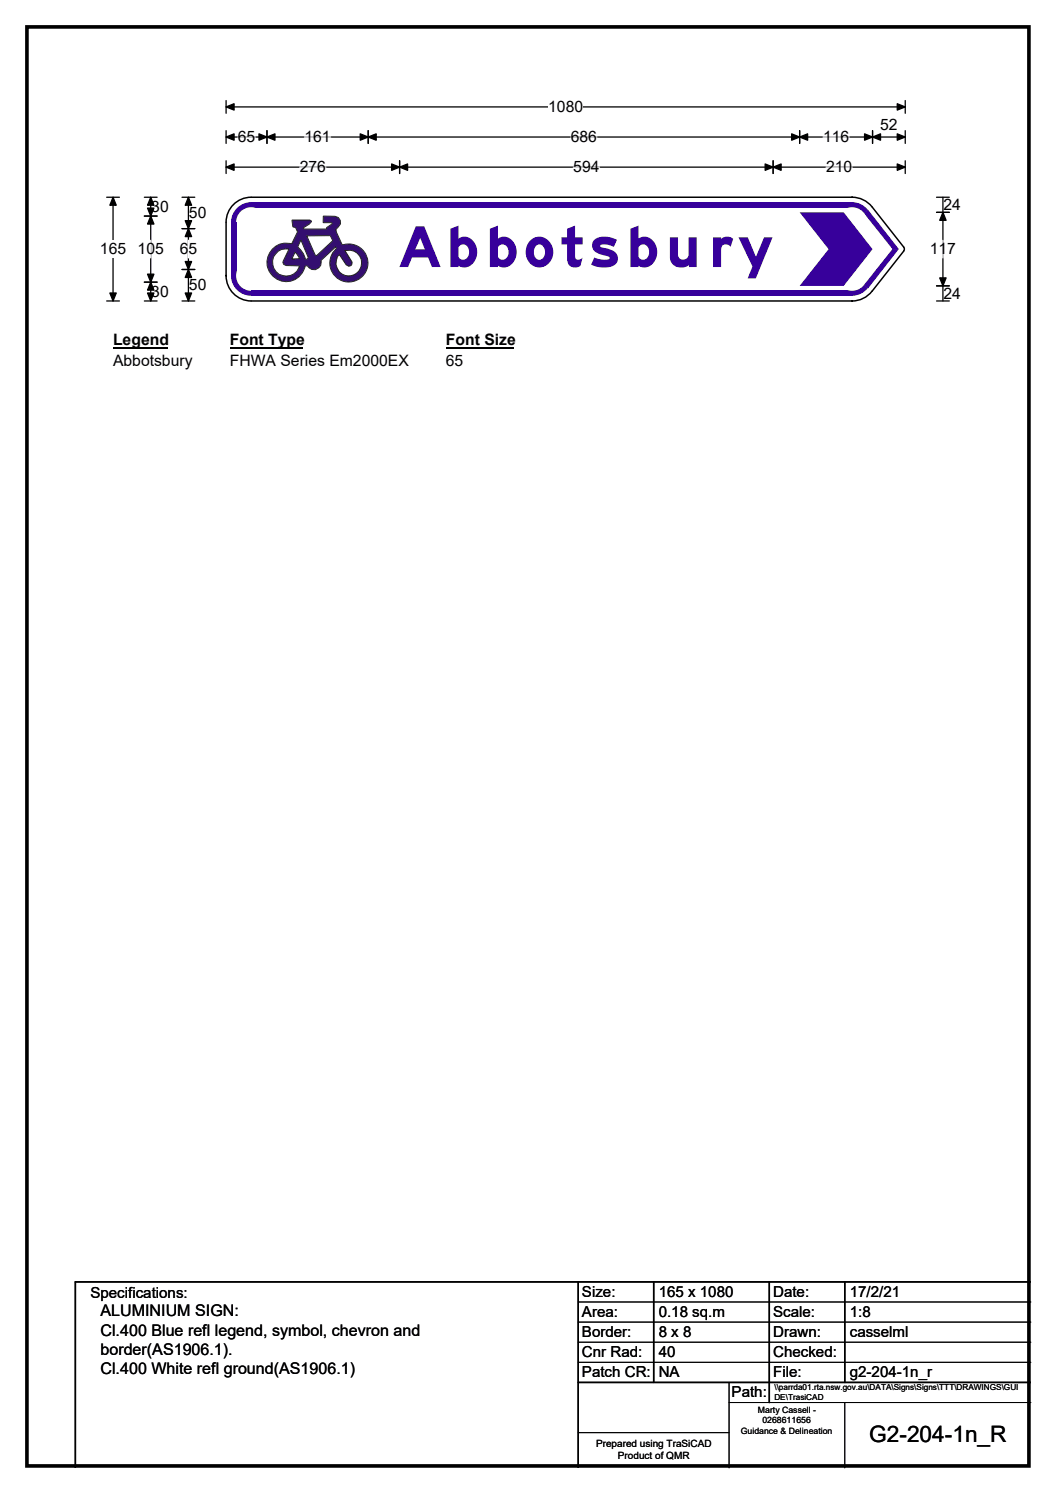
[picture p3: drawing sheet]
<svg xmlns="http://www.w3.org/2000/svg" width="210mm" height="297mm" viewBox="0 0 210 297" stroke-linecap="round" stroke-linejoin="round" font-family="sans-serif">
<path d="M5.4 5.4h199.2v286.3h-199.2z" fill="none" stroke="#000" stroke-width=".72"/>
<path d="M45 21.3h135M45 20v2.5M180 20v2.5" fill="none" stroke="#000" stroke-width=".25"/>
<path d="M45 21.3l1.5-.7v1.3zM178.4 20.6l1.6 .7-1.6 .6z" fill="#000" stroke="#000" stroke-width=".25"/>
<path d="M109 19.5h7v3.5h-7z" fill="#fff"/>
<g fill="none" stroke="#000" stroke-width=".25">
<path d="M21.2 39.2h2.5M22.5 39.2v20.7M45 27.3h135M45 26v2.5M45 32v2.5M45 33.3h135M53.1 26v2.5M73.2 26v2.5M79.5 32v2.5M153.7 32v2.5M159 26v2.5M173.5 26v2.5"/>
<path d="M180 32v2.5M180 26v2.5M21.2 59.9h2.5"/>
</g>
<g fill="#000" stroke="#000" stroke-width=".25">
<path d="M22.5 39.2l.6 1.6h-1.3zM45 27.3l1.5-.7v1.3zM45 33.3l1.5-.7v1.3zM53.1 27.3l1.6-.7v1.3zM51.5 26.6l1.6 .7-1.6 .6zM71.6 26.6l1.6 .7-1.6 .6zM73.2 27.3l1.6-.7v1.3zM79.5 33.3l1.5-.7v1.3zM77.9 32.6l1.6 .7-1.6 .6zM152.1 32.6l1.6 .7-1.6 .6zM153.7 33.3l1.6-.7v1.3zM157.4 26.6l1.6 .7-1.6 .6z"/>
<path d="M159 27.3l1.6-.7v1.3zM171.9 26.6l1.6 .7-1.6 .6zM173.5 27.3l1.6-.7v1.3zM178.4 26.6l1.6 .7-1.6 .6zM178.4 32.6l1.6 .7-1.6 .6zM21.8 58.3h1.3l-.6 1.6z"/>
</g>
<path d="M47.3 27.3h3.5M59.6 33.3h5.2M60.5 27.3h5.2M113.5 27.3h5.2M114 33.3h5.2M163.7 27.3h5.2M164.3 33.3h5.2" fill="none" stroke="#fff" stroke-width=".25"/>
<path d="M19.9 47.8h5.2v3.5h-5.2z" fill="#fff"/>
<g fill="none" stroke="#000" stroke-width=".25">
<path d="M28.7 39.2h2.5M30 39.2v20.7M36.2 39.2h2.5M37.5 39.2v20.7M186.2 39.2h2.6M187.5 39.2v20.7M28.7 43h2.5M28.7 56.1h2.5M28.7 59.9h2.5M36.2 59.9h2.5M36.2 45.5h2.5M36.2 53.6h2.5"/>
<path d="M186.2 59.9h2.6M186.2 42.2h2.6M186.2 56.9h2.6"/>
</g>
<g fill="#000" stroke="#000" stroke-width=".25">
<path d="M30 39.2l.6 1.6h-1.3zM37.5 39.2l.6 1.6h-1.3zM30 43l.6 1.6h-1.3zM29.3 54.5h1.3l-.6 1.6zM29.3 41.4h1.3l-.6 1.6zM30 56.1l.6 1.6h-1.3zM29.3 58.3h1.3l-.6 1.6zM37.5 45.5l.6 1.6h-1.3zM36.8 52h1.3l-.6 1.6zM36.8 43.9h1.3l-.6 1.6zM37.5 53.6l.6 1.6h-1.3zM36.8 58.3h1.3l-.6 1.6z"/>
<path d="M187.5 42.2l.6 1.6h-1.2zM186.9 55.3h1.2l-.6 1.6z"/>
</g>
<path d="M30 47.8v3.5M37.5 47.8v3.5M187.5 47.8v3.5" fill="none" stroke="#fff" stroke-width=".25"/>
<path d="M22.5 65.9h10.7v3.5h-10.7z" fill="#fff"/>
<path d="M22.5 69.2h10.7" fill="none" stroke="#000" stroke-width=".32"/>
<path d="M45.7 65.9h14.4v3.5h-14.4z" fill="#fff"/>
<path d="M45.7 69.2h14.4" fill="none" stroke="#000" stroke-width=".32"/>
<path d="M88.7 65.9h13.4v3.5h-13.4z" fill="#fff"/>
<path d="M88.7 69.2h13.4" fill="none" stroke="#000" stroke-width=".32"/>
<g fill="#fff">
<path d="M22.4 70.1h15.8v3.5h-15.8z"/>
<path d="M45.7 70.1h35.5v3.5h-35.5z"/>
<path d="M88.7 70.1h3.4v3.5h-3.4z"/>
</g>
<g fill="#fff">
<path d="M45 44.2l5-5h119.5l3.9 1.9 6.3 8.1v.8l-6.3 8-3.9 1.9h-119.5l-5-5z" fill-rule="evenodd"/>
<circle cx="49.9" cy="44.2" r="5"/>
<circle cx="49.9" cy="54.9" r="5"/>
<circle cx="169.4" cy="54.9" r="5"/>
<circle cx="179.2" cy="49.5" r=".63"/>
<circle cx="169.4" cy="44.2" r="5"/>
</g>
<g fill="#37009b">
<path d="M50 40.2h119.5v1.1h-119.5z" fill-rule="evenodd"/>
<path d="M47.1 41.4a4 4 0 0 1 2.8-1.2v4h-4a4 4 0 0 1 1.2-2.8z" fill-rule="evenodd"/>
</g>
<circle cx="49.9" cy="44.2" r="3" fill="#fff"/>
<g fill="#37009b">
<path d="M46 44.2h1v10.7h-1z" fill-rule="evenodd"/>
<path d="M45.9 54.8h4v4a4 4 0 0 1-4-4z" fill-rule="evenodd"/>
</g>
<circle cx="49.9" cy="54.9" r="3" fill="#fff"/>
<g fill="#37009b">
<path d="M50 57.9h119.5v1h-119.5z" fill-rule="evenodd"/>
<path d="M169.4 54.8l3.2 2.5a3.9 3.9 0 0 1-3.2 1.5z" fill-rule="evenodd"/>
</g>
<circle cx="169.4" cy="54.9" r="3" fill="#fff"/>
<g fill="#37009b">
<path d="M177.5 49.6h1.2l-6.1 7.8-.9-.7z"/>
<path d="M171.7 42.4l.9-.7 6.1 7.9h-1.2z"/>
<path d="M169.4 40.2a4 4 0 0 1 3.2 1.5l-3.2 2.5z" fill-rule="evenodd"/>
</g>
<circle cx="169.4" cy="44.2" r="3" fill="#fff"/>
<path d="M49.9 39.2a5 5 0 0 0-4.9 5M50 39.2h119.5M169.4 39.2a5 5 0 0 1 4 1.9M45 54.8a5 5 0 0 0 4.9 5.1M45 44.2v10.7M50 59.9h119.5M173.4 57.9a5 5 0 0 1-4 2M173.4 41.1l6.3 8 .1 .5-.1 .3M179.7 50l-6.3 8" fill="none" stroke="#000" stroke-width=".3"/>
<path d="M159 42.2h8.8l5.7 7.4-5.7 7.3h-8.8l5.8-7.3z" fill-rule="evenodd" fill="#37009b"/>
<path d="M58.1 43.8h3.5l.3 .2a2.96 2.96 0 0 1-1.6 1.3l.1 .3h4.6v-.3l1.1-.9-.2-.1h-1.6v-1.3h2.3l.7 .3 .4 .6v.6l-.9 1.2 .1 .5 1.2 2.5a3.8 3.8 0 0 1 5.1 3.8 3.8 3.8 0 0 1-5.5 3.2 3.8 3.8 0 0 1-.8-6.3l-.1-.3-3 2.8a1.44 1.44 0 0 1-.9 1.7 1.44 1.44 0 0 1-1.8-.7h-.4a3.8 3.8 0 0 1-4.6 3 3.8 3.8 0 0 1-2.9-4.7 3.8 3.8 0 0 1 4.8-2.7l1.2-2.4-.4-.8-.5-.1-.1-.2z" fill-rule="evenodd" fill="#340e70" stroke="#23282b" stroke-width=".2"/>
<g fill="#fff" stroke="#23282b" stroke-width=".2">
<path d="M61 46.9h4.7l.5 1-3.2 2.9h-.3z" fill-rule="evenodd"/>
<path d="M59.8 47.8l1.5 3.4-.2 .4h-.4a3.9 3.9 0 0 0-1.5-2.5z" fill-rule="evenodd"/>
<path d="M58.7 50.2l.8 1.3h-1.5z" fill-rule="evenodd"/>
<path d="M55.3 50l.7-.4h1.5l-1.2 2.3-.1 .3 .2 .4 .5 .2 2.7 .1a2.74 2.74 0 0 1-4.3 1.6 2.74 2.74 0 0 1 0-4.5z" fill-rule="evenodd"/>
</g>
<path d="M67.5 50.7l1.3 2 .6 .3 .4-.2 .2-.6-1.4-2.3a2.57 2.57 0 0 1 3.3 2.4 2.57 2.57 0 0 1-3.2 2.5 2.57 2.57 0 0 1-1.6-3.7z" fill-rule="evenodd" fill="#fff" stroke="#24211d" stroke-width=".2"/>
<path d="M115 255v37M130 255v20M153 255v24M168 255v20M205 255h-190v37M115 275h90" fill="none" stroke="#000" stroke-width=".3"/>
<path d="M115 259h90M115 263h90M115 267h90M115 271h90M145 279h60M145 275v17M168 279v13M115 285h30" fill="none" stroke="#000" stroke-width=".2"/>
<text font-size="11.3" fill="#37009b" x="79.1" y="53.1">Abbotsbury</text>
<text font-size="4.5" x="172.8" y="286.9">G2-204-1n_R</text>
<g font-size="3.2">
<text x="20" y="261.9">ALUMINIUM SIGN:</text>
<text x="20" y="265.7">Cl.400 Blue refl legend, symbol, chevron and</text>
<text x="20" y="269.6">border(AS1906.1).</text>
<text x="20" y="273.4">Cl.400 White refl ground(AS1906.1)</text>
</g>
<g font-size="3.1">
<text x="109" y="22.3">1080</text>
<text x="47.3" y="28.3">65</text>
<text x="60.5" y="28.3">161</text>
<text x="113.5" y="28.3">686</text>
<text x="163.7" y="28.3">116</text>
<text x="175" y="25.9">52</text>
<text x="59.6" y="34.3">276</text>
<text x="114" y="34.3">594</text>
<text x="164.3" y="34.3">210</text>
<text x="187.6" y="41.8">24</text>
<text x="30.1" y="42.2">30</text>
<text x="37.6" y="43.4">50</text>
<text x="19.9" y="50.6">165</text>
<text x="27.4" y="50.6">105</text>
<text x="35.7" y="50.6">65</text>
<text x="184.9" y="50.6">117</text>
<text x="30.1" y="59.1">30</text>
<text x="37.6" y="57.8">50</text>
<text x="187.6" y="59.4">24</text>
<text x="22.5" y="68.7">Legend</text>
<text x="45.7" y="68.7">Font Type</text>
<text x="88.7" y="68.7">Font Size</text>
<text x="22.5" y="72.9">Abbotsbury</text>
<text x="45.7" y="72.9">FHWA Series Em2000EX</text>
<text x="88.7" y="72.9">65</text>
</g>
<g font-size="3">
<text x="115.7" y="258">Size:</text>
<text x="131" y="258">165 x 1080</text>
<text x="153.7" y="258">Date:</text>
<text x="169" y="258">17/2/21</text>
<text x="18" y="258.2">Specifications:</text>
<text x="115.7" y="262">Area:</text>
<text x="131" y="262">0.18 sq.m</text>
<text x="153.7" y="262">Scale:</text>
<text x="169" y="262">1:8</text>
<text x="115.7" y="266">Border:</text>
<text x="115.7" y="270">Cnr Rad:</text>
<text x="131" y="266">8 x 8</text>
<text x="131" y="270">40</text>
<text x="153.7" y="266">Drawn:</text>
<text x="153.7" y="270">Checked:</text>
<text x="169" y="266">casselml</text>
<text x="115.7" y="274">Patch CR:</text>
<text x="131" y="274">NA</text>
<text x="153.7" y="274">File:</text>
<text x="169" y="274">g2-204-1n_r</text>
<text x="145.5" y="278">Path:</text>
</g>
<g font-size="2">
<text x="118.5" y="287.8">Prepared using TraSiCAD</text>
<text x="122.9" y="290.2">Product of QMR</text>
</g>
<g font-size="1.7">
<text x="150.7" y="281.1">Marty Cassell -</text>
<text x="147.3" y="285.2">Guidance &amp; Delineation</text>
<text x="151.6" y="283.1">0268611656</text>
</g>
<g font-size="1.6">
<text x="154" y="276.6">\\parrda01.rta.nsw.gov.au\DATA\Signs\Signs\TTT\DRAWINGS\GUI</text>
<text x="154" y="278.5">DE\TrasiCAD</text>
</g>
</svg>
